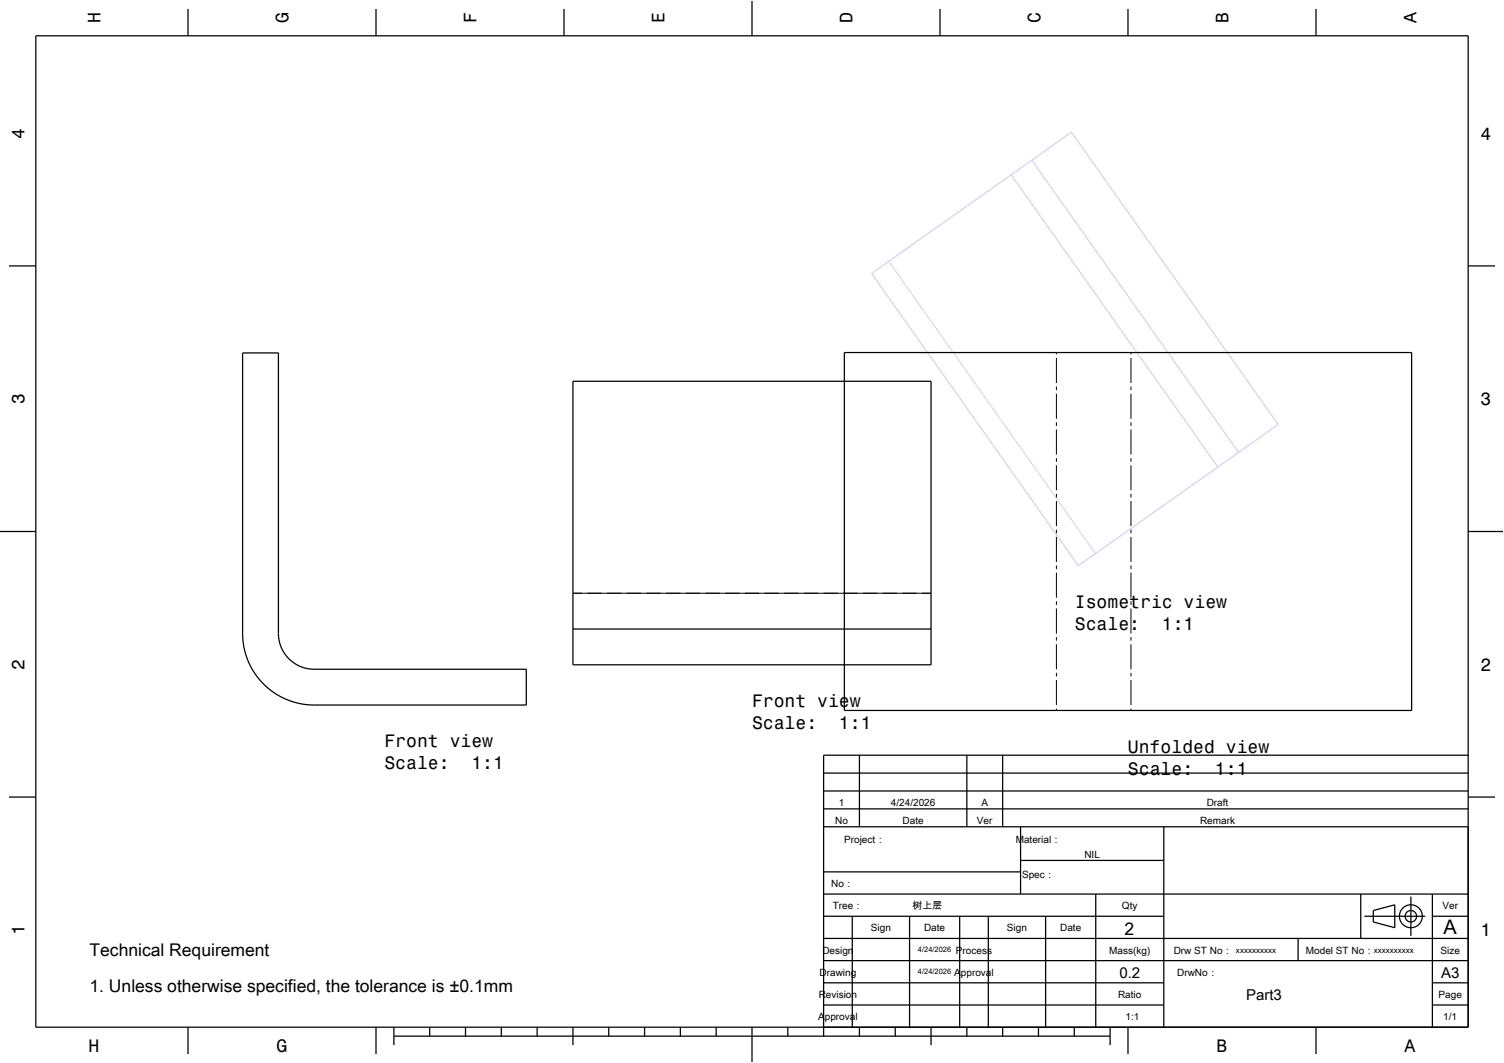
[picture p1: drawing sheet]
<svg xmlns="http://www.w3.org/2000/svg" width="420mm" height="297mm" viewBox="0 0 420 297" stroke-linecap="round" stroke-linejoin="round" font-family="sans-serif">
<path d="M282.4 48.8l-39 27.6 57.7 81.6 39-27.5M282.4 48.8l57.7 81.7M288.1 44.7l-5.7 4.1M288.1 44.7l57.8 81.7M288.1 44.7l11.1-7.8 57.7 81.7-16.8 11.9M254 68.9l-2.4 1.7" fill="none" stroke="#d2d2ff" stroke-width=".35"/>
<path d="M248.2 73l57.7 81.7" fill="none" stroke="#d2d2ff" stroke-width=".28"/>
<g fill="none" stroke="#000" stroke-width=".35">
<path d="M10 10h400v277h-400zM52.5 2.5v7.5M105 2.5v7.5M157.5 2.5v7.5M210 0v10M262.5 2.5v7.5M315 2.5v7.5M367.5 2.5v7.5M2.5 74.3h7.5M410 74.3h7.5M67.8 98.6h9.9l.1 78.6 .6 3.2 1.5 2.8 1.6 1.6 1.7 1.1 2.1 .8 2 .3h59.7v10l-61.4-.1-3.9-.9-3.7-1.5-3.1-2.2-2.8-2.8-1.7-2.5-1.4-2.9-.8-2.9-.4-3.2zM235.8 98.5h158.4v100h-158.4z"/>
<path d="M160 106.5h100v79.2h-100zM0 148.5h10M410 148.5h10M160 175.8h100M230 216h180M240 211v20M270 211v20M280 211v20M410 211h-180v78.5M2.5 222.7h7.5M230 231h180M230 226h180"/>
<path d="M230 221h180M285 231v18.8M325 231v56M410 222.7h7.5M230 256h95M230 249.8h180M230 243.6h55M238 256v31M254 256v31M268 256v31M276 256v31M285 240.4h40"/>
<path d="M292 256v31M306 249.8v37.2M380 249.8v12.4M381 256h17M383.5 254.4l6-1.6v6.4l-6-1.6zM394 250.5v11M400 256h10M400 249.8v37.2M230 274.6h95M230 268.4h180M230 262.2h180M362.5 262.2v6.2"/>
<path d="M400 274.6h10M52.5 287v7.5M105 287v7.5M110 289.5h200M110 287v5M120 287v2.5M130 287v2.5M140 287v2.5M150 287v2.5M160 287v5M170 287v2.5M180 287v2.5"/>
<path d="M190 287v2.5M200 287v2.5M210 287v10M220 287v2.5M230 280.8h95M240 287v2.5M250 287v2.5M260 287v5M270 287v2.5M280 287v2.5M290 287v2.5M300 287v2.5"/>
<path d="M310 287v5M315 287v7.5M367.5 287v7.5M400 280.8h10"/>
<circle cx="394" cy="256" r="3.2"/>
<circle cx="394" cy="256" r="1.6"/>
</g>
<g fill="none" stroke="#000" stroke-width=".28">
<path d="M295 98.5v.5M295 100v7M315.8 98.5v.5M315.8 100v7M295 108v1M295 110v7M295 118v1M315.8 108v1M315.8 110v7M315.8 118v1M295 120v7M295 128v1"/>
<path d="M295 130v7M295 138v1M295 140v7M315.8 120v7M315.8 128v1M315.8 130v7M315.8 138v1M315.8 140v7M295 148v1M295 150v7M295 158v1M295 160v7"/>
<path d="M315.8 148v1M315.8 150v7M315.8 158v1M315.8 160v7M160 165.7h100M295 168v1M295 170v7M295 178v1M315.8 168v1M315.8 170v7M315.8 178v1M295 180v7"/>
<path d="M295 188v1M295 190v7M295 198v.5M315.8 180v7M315.8 188v1M315.8 190v7M315.8 198v.5"/>
</g>
<path d="M0 0h420v297h-420" fill="none" stroke="#fff" stroke-width=".28"/>
<text font-size="5.6" x="403.1" y="261">A</text>
<g font-size="5">
<text x="28.1" y="6.5" transform="rotate(-90 28.1 6.5)">H</text>
<text x="80.6" y="6.5" transform="rotate(-90 80.6 6.5)">G</text>
<text x="133.1" y="6.5" transform="rotate(-90 133.1 6.5)">F</text>
<text x="185.6" y="6.5" transform="rotate(-90 185.6 6.5)">E</text>
<text x="238.1" y="6.5" transform="rotate(-90 238.1 6.5)">D</text>
<text x="290.6" y="6.5" transform="rotate(-90 290.6 6.5)">C</text>
<text x="343.1" y="6.5" transform="rotate(-90 343.1 6.5)">B</text>
<text x="395.6" y="6.5" transform="rotate(-90 395.6 6.5)">A</text>
<text x="6.8" y="38.7" transform="rotate(-90 6.8 38.7)">4</text>
<text x="413.5" y="39">4</text>
<text x="6.8" y="112.9" transform="rotate(-90 6.8 112.9)">3</text>
<text x="413.5" y="113.2">3</text>
<text x="300.2" y="169.9">Isometric view</text>
<text x="300.2" y="175.9">Scale:</text>
<text x="324.5" y="175.9">1:1</text>
<text x="6.8" y="187.1" transform="rotate(-90 6.8 187.1)">2</text>
<text x="413.5" y="187.4">2</text>
<text x="210" y="197.6">Front view</text>
<text x="210" y="203.7">Scale:</text>
<text x="234.3" y="203.7">1:1</text>
<text x="107.4" y="208.8">Front view</text>
<text x="107.4" y="214.9">Scale:</text>
<text x="131.7" y="214.9">1:1</text>
<text x="315" y="210.4">Unfolded view</text>
<text x="315" y="216.4">Scale:</text>
<text x="339.3" y="216.4">1:1</text>
<text x="6.8" y="261.3" transform="rotate(-90 6.8 261.3)">1</text>
<text x="413.5" y="261.6">1</text>
<text x="24.7" y="293.8">H</text>
<text x="77.2" y="293.8">G</text>
<text x="339.7" y="293.8">B</text>
<text x="392.2" y="293.8">A</text>
</g>
<g font-size="4.9">
<text x="314" y="261.2">2</text>
<text x="25" y="267.2">Technical Requirement</text>
<text x="25" y="277.2">1. Unless otherwise specified, the tolerance is ±0.1mm</text>
</g>
<g font-size="4.2">
<text x="312.6" y="273.2">0.2</text>
<text x="402.4" y="273.2">A3</text>
<text x="348" y="279.4">Part3</text>
</g>
<g font-size="2.8">
<text x="234.2" y="225.1">1</text>
<text x="248.8" y="225.1">4/24/2026</text>
<text x="274.1" y="225.1">A</text>
<text x="337" y="225.1">Draft</text>
<text x="233.2" y="230.1">No</text>
<text x="252" y="230.1">Date</text>
<text x="272.8" y="230.1">Ver</text>
<text x="335.1" y="230.1">Remark</text>
<text x="235.8" y="235.4">Project：</text>
<text x="283.6" y="235.4">Material：</text>
<text x="302.8" y="239.8">NIL</text>
<text x="285.4" y="245.2">Spec：</text>
<text x="232.1" y="247.8">No：</text>
<text x="232.5" y="254">Tree：</text>
<text x="254.8" y="254">树上层</text>
<text x="313.3" y="254">Qty</text>
<text x="402.8" y="254">Ver</text>
<text x="243.2" y="260.2">Sign</text>
<text x="258" y="260.2">Date</text>
<text x="281.2" y="260.2">Sign</text>
<text x="296" y="260.2">Date</text>
<text x="229.7" y="266.4">Design</text>
<text x="267" y="266.4">Process</text>
<text x="309.8" y="266.4">Mass(kg)</text>
<text x="327.8" y="266.4">Drw ST No：</text>
<text x="364.7" y="266.4">Model ST No：</text>
<text x="402.3" y="266.4">Size</text>
<text x="228.9" y="272.6">Drawing</text>
<text x="266.5" y="272.6">Approval</text>
<text x="328.7" y="272.6">DrwNo：</text>
<text x="228.6" y="278.8">Revision</text>
<text x="312.2" y="278.8">Ratio</text>
<text x="401.7" y="278.8">Page</text>
<text x="228.5" y="285">Approval</text>
<text x="314.3" y="285">1:1</text>
<text x="403.1" y="285">1/1</text>
</g>
<g font-size="2.2">
<text x="345.2" y="266.2">xxxxxxxxxx</text>
<text x="383.7" y="266.2">xxxxxxxxxx</text>
</g>
<g font-size="2.1">
<text x="256.3" y="266">4/24/2026</text>
<text x="256.3" y="272.2">4/24/2026</text>
</g>
</svg>
